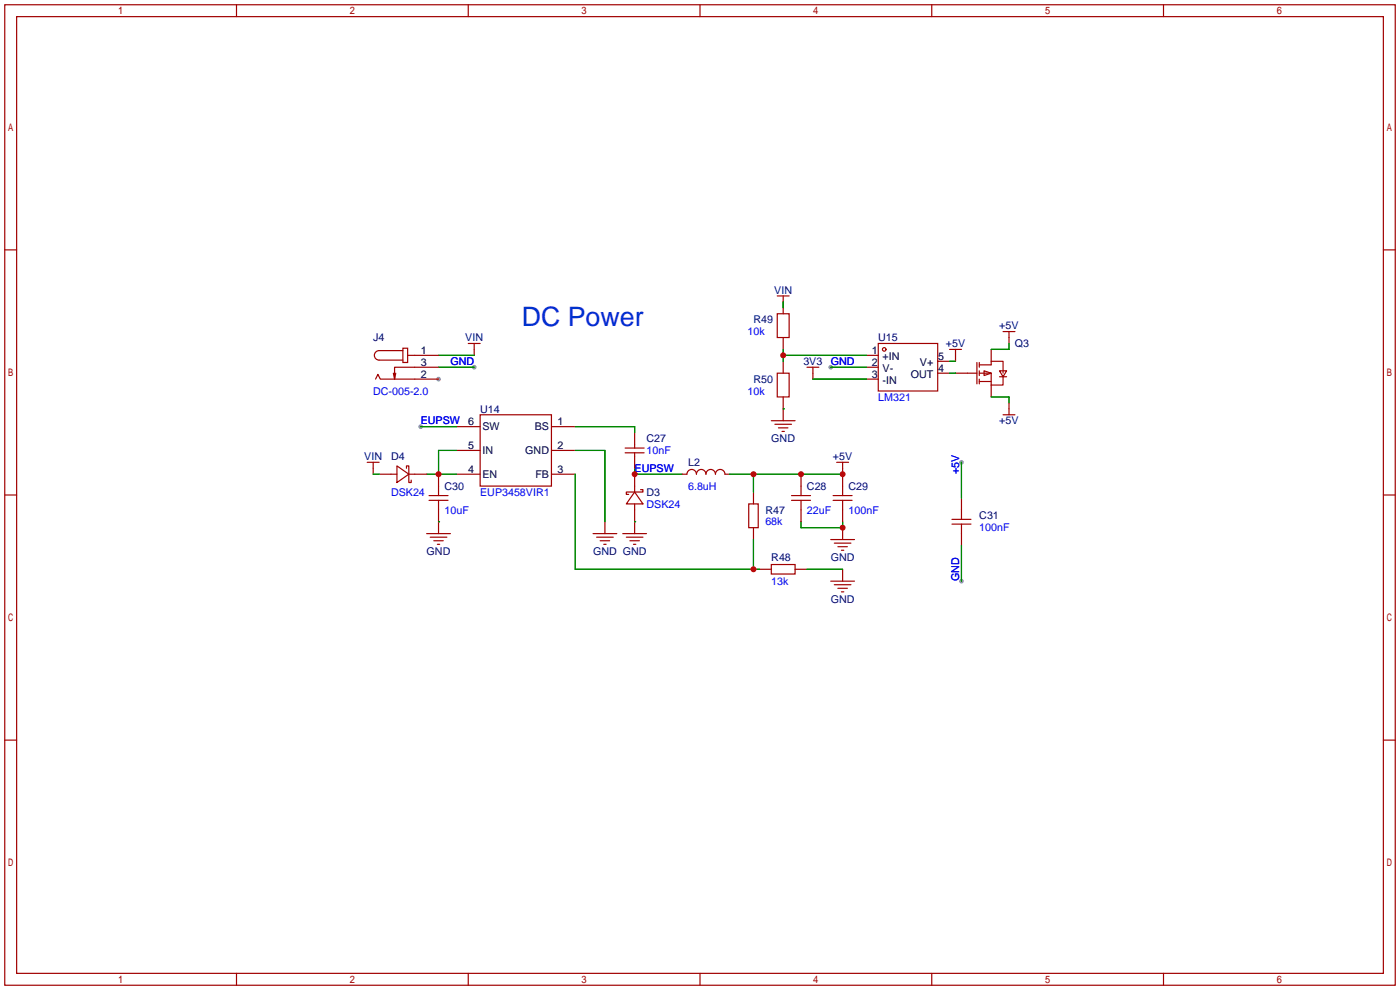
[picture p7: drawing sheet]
<svg xmlns="http://www.w3.org/2000/svg" width="299mm" height="212mm" viewBox="0 0 299 212" stroke-linecap="round" stroke-linejoin="round" font-family="sans-serif">
<g fill="#999">
<circle cx="93.7" cy="81" r=".51"/>
<circle cx="89.9" cy="91.2" r=".51"/>
<circle cx="177.5" cy="78.5" r=".51"/>
<circle cx="101.3" cy="78.5" r=".51"/>
<circle cx="205.5" cy="98.8" r=".51"/>
<circle cx="205.5" cy="124.2" r=".51"/>
</g>
<g fill="none" stroke="#a10000" stroke-width=".25">
<path d="M1 1h297.2v209.6h-297.2zM3.6 3.6h292.1v204.4h-292.1zM50.5 1v2.6M100.1 1v2.6M149.6 1v2.6M199.1 1v2.6M248.7 1v2.6M1 53.4h2.6M295.7 53.4h2.5M84.6 79.8l-.3 1.2M86.1 74.4h1v3.1h-1zM86.1 74.9h-5.1a1.02 1.02 0 0 0-1 1 1.02 1.02 0 0 0 1 1.1h5.1"/>
<path d="M87.1 75.9h6.6M93.7 78.5h-9.4v2.5l-.2-1.2M100.1 73.4h2.5M101.3 73.4v2.5M166.1 67.1h2.6v5h-2.6zM166.1 79.8h2.6v5h-2.6zM166.1 63.2h2.6M167.4 63.2v3.9M167.4 72.1v2.6M167.4 77.2v2.6M172.5 78.5h2.5M173.7 78.5v2.5"/>
<path d="M185.2 75.9h2.5M185.2 78.5h2.5M187.7 73.4h12.7v10.2h-12.7zM200.4 79.8h2.5M200.4 77.2h2.5M202.9 74.7h2.6M204.2 79.8h4.6M204.2 74.7v2.5M208.8 77.5v4.5M209.3 79.8h2.5v2.5M209.3 78h2.5v-.8h2.6v2.6M209.3 77.5v1"/>
<path d="M209.3 79.2v1.1M210.3 79.2l1.5 .6-1.5 .5zM211.8 74.7v2.5M213.6 79.2h1.5l-.7 1.3zM214.4 70.9h2.5M215.6 70.9v2.5M78.5 98.8h2.5M79.8 98.8v2.5M80.3 81l.5-1 .5 1h12.4M84.8 99.6l2.6 1.7-2.6 1.8zM97.5 91.2h5.1M97.5 96.3h5.1"/>
<path d="M102.6 88.6h15.3v15.3h-15.3zM117.9 91.2h5M117.9 96.3h5M133.6 96.8h4.1M133.6 95.8h4.1M135.6 92.5v3.3M135.6 96.8v3.3M164.8 89.9h5.1M165.6 90.7h3.6M166.4 91.4h2M167.1 92.2h.5M167.4 84.8v5.1"/>
<path d="M178.8 98.8h2.6M180.1 98.8v7.1M185.2 81h2.5M209.3 81v1M209.3 81.5h2.5M211.8 82.3v2.5M213.6 80.5h1.5M214.4 80.3v2h-2.6M214.4 88.6h2.5M215.6 86.1v2.5M1 105.8h2.6M81 101.3h3.8"/>
<path d="M86.9 100.1v-.5h.5v3.5h.5v-.5M87.4 101.3h3.8M91.2 114h5.1M91.7 106.9h4.1M91.7 105.9h4.1M91.9 114.8h3.6M92.7 115.6h2M93.5 116.3h.5M93.7 101.3v4.6M93.7 106.9v7.1M97.5 101.3h5.1M117.9 101.3h5"/>
<path d="M126.7 114h5.1M127.5 114.8h3.6M128.3 115.6h2M129 116.3h.5M129.3 111.5v2.5M133.1 114h5.1M133.9 114.8h3.5M134.6 115.6h2.1M135.4 116.3h.5M135.6 105.2l1.8 2.5h-3.5zM135.6 101.3v3.9M135.6 107.7v6.3"/>
<path d="M136.9 104.6h.5v.6h-3.5v.5h.5M145.8 101.3h1a1.02 1.02 0 0 1 1-1 1.02 1.02 0 0 1 1 1 1.02 1.02 0 0 1 1.1-1 1.02 1.02 0 0 1 1 1 1.02 1.02 0 0 1 1-1 1.02 1.02 0 0 1 1 1 1.02 1.02 0 0 1 1-1 1.02 1.02 0 0 1 1 1h1.1M160 107.7h2.1v5.1h-2.1zM161 105.2v2.5M161 112.8v2.5M169.2 106.9h4M169.2 105.9h4M171.2 101.3v4.6M171.2 106.9v4.6M177.5 115.3h5.1M178.1 106.9h4M178.1 105.9h4"/>
<path d="M178.3 116.1h3.6M179.1 116.8h2M179.8 117.6h.5M180.1 106.9v4.6M180.1 112.8v2.5M203.5 112h4M203.5 111h4M205.5 106.4v4.6M205.5 112v4.6M295.7 105.8h2.5M162.3 121.7h2.5M164.8 120.6h5.1v2.1h-5.1z"/>
<path d="M169.9 121.7h2.6M177.5 124.2h5.1M178.3 125h3.6M179.1 125.7h2M179.8 126.5h.5M180.1 121.7v2.5M1 158.2h2.6M295.7 158.2h2.5M50.5 208v2.6M100.1 208v2.6M149.6 208v2.6M199.1 208v2.6"/>
<path d="M248.7 208v2.6"/>
<circle cx="189" cy="74.7" r=".38"/>
</g>
<g fill="none" stroke="#008700" stroke-width=".25">
<path d="M93.7 78.5h7.6M93.7 75.9h7.6M167.4 64.5v1.3M167.4 74.7v2.5M167.4 75.9h17.8M177.5 78.5h7.7M202.9 77.2h1.3M202.9 79.8h1.3M215.6 73.4v1.3h-3.8M89.9 91.2h7.6M97.5 96.3h-3.8v5M122.9 91.2h12.7v1.3"/>
<path d="M122.9 96.3h6.4v15.2M167.4 87.4h.1M173.7 81h11.5M205.5 98.8v7.6M211.8 84.8h3.8v1.3M79.8 101.3h1.2M91.2 101.3h6.3M93.7 111.5h.1M122.9 101.3v20.4h39.4M135.6 111.5h.1M135.6 100.1v1.2h10.2M156 101.3h24.1"/>
<path d="M161 101.3v3.9M161 115.3v6.4M171.2 111.5v1.3h8.9v-1.3M205.5 116.6v7.6M172.5 121.7h7.6"/>
</g>
<g fill="#c00">
<circle cx="135.6" cy="101.3" r=".63"/>
<circle cx="161" cy="101.3" r=".63"/>
<circle cx="171.2" cy="101.3" r=".63"/>
<circle cx="180.1" cy="101.3" r=".63"/>
<circle cx="161" cy="121.7" r=".63"/>
<circle cx="180.1" cy="112.8" r=".63"/>
<circle cx="93.7" cy="101.3" r=".63"/>
<circle cx="167.4" cy="75.9" r=".63"/>
</g>
<text font-size="5.7" fill="#03c" x="111.5" y="69.7">DC Power</text>
<g font-size="2.3" fill="#000080">
<text x="165.5" y="62.8">VIN</text>
<text x="161" y="69.1">R49</text>
<text x="213.6" y="70.4">+5V</text>
<text x="79.8" y="72.9">J4</text>
<text x="99.4" y="72.9">VIN</text>
<text x="187.7" y="72.9">U15</text>
<text x="202.1" y="74.2">+5V</text>
<text x="216.9" y="74.2">Q3</text>
<text x="161" y="81.8">R50</text>
<text x="171.7" y="78">3V3</text>
<text x="102.6" y="88.2">U14</text>
<text x="138.2" y="94.5">C27</text>
<text x="164.8" y="94.5">GND</text>
<text x="213.6" y="90.7">+5V</text>
<text x="77.9" y="98.3">VIN</text>
<text x="83.6" y="98.3">D4</text>
<text x="147.1" y="99.6">L2</text>
<text x="178" y="98.3">+5V</text>
<text x="95" y="104.7">C30</text>
<text x="138.2" y="105.9">D3</text>
<text x="172.5" y="104.7">C28</text>
<text x="181.4" y="104.7">C29</text>
<text x="163.6" y="109.8">R47</text>
<text x="209.3" y="111">C31</text>
<text x="91.2" y="118.6">GND</text>
<text x="126.7" y="118.6">GND GND</text>
<text x="164.8" y="119.9">R48</text>
<text x="177.5" y="119.9">GND</text>
<text x="177.5" y="128.8">GND</text>
</g>
<g font-size="2.3" fill="#00f">
<text x="159.8" y="71.7">10k</text>
<text x="96.3" y="78">GND</text>
<text x="177.5" y="78">GND</text>
<text x="79.8" y="84.4">DC-005-2.0</text>
<text x="159.8" y="84.4">10k</text>
<text x="187.7" y="85.6">LM321</text>
<text x="89.9" y="90.7">EUPSW</text>
<text x="135.6" y="100.9">EUPSW</text>
<text x="138.2" y="97.1">10nF</text>
<text x="205" y="101.3" transform="rotate(-90 205 101.3)">+5V</text>
<text x="83.6" y="105.9">DSK24</text>
<text x="102.6" y="105.9">EUP3458VIR1</text>
<text x="147.1" y="104.7">6.8uH</text>
<text x="95" y="109.8">10uF</text>
<text x="138.2" y="108.5">DSK24</text>
<text x="163.6" y="112.3">68k</text>
<text x="172.5" y="109.8">22uF</text>
<text x="181.4" y="109.8">100nF</text>
<text x="209.3" y="113.6">100nF</text>
<text x="164.8" y="125">13k</text>
<text x="205" y="124.2" transform="rotate(-90 205 124.2)">GND</text>
</g>
<g font-size="2.3">
<text x="89.9" y="75.7">1</text>
<text x="186.3" y="75.7">1</text>
<text x="188.6" y="77">+IN</text>
<text x="200.5" y="77">5</text>
<text x="89.9" y="78.2">3</text>
<text x="89.9" y="80.8">2</text>
<text x="186.3" y="78.2">2</text>
<text x="186.3" y="80.8">3</text>
<text x="188.6" y="79.5">V-</text>
<text x="188.6" y="82">-IN</text>
<text x="194.6" y="80.8">OUT</text>
<text x="196.6" y="78.2">V+</text>
<text x="200.5" y="79.5">4</text>
<text x="100.1" y="90.9">6</text>
<text x="103.1" y="92">SW</text>
<text x="114.3" y="92">BS</text>
<text x="119.1" y="90.9">1</text>
<text x="100.1" y="101.1">4</text>
<text x="100.1" y="96">5</text>
<text x="103.1" y="97">IN</text>
<text x="112.3" y="97">GND</text>
<text x="119.1" y="96">2</text>
<text x="119.1" y="101.1">3</text>
<text x="103.1" y="102.1">EN</text>
<text x="114.4" y="102.1">FB</text>
</g>
</svg>
